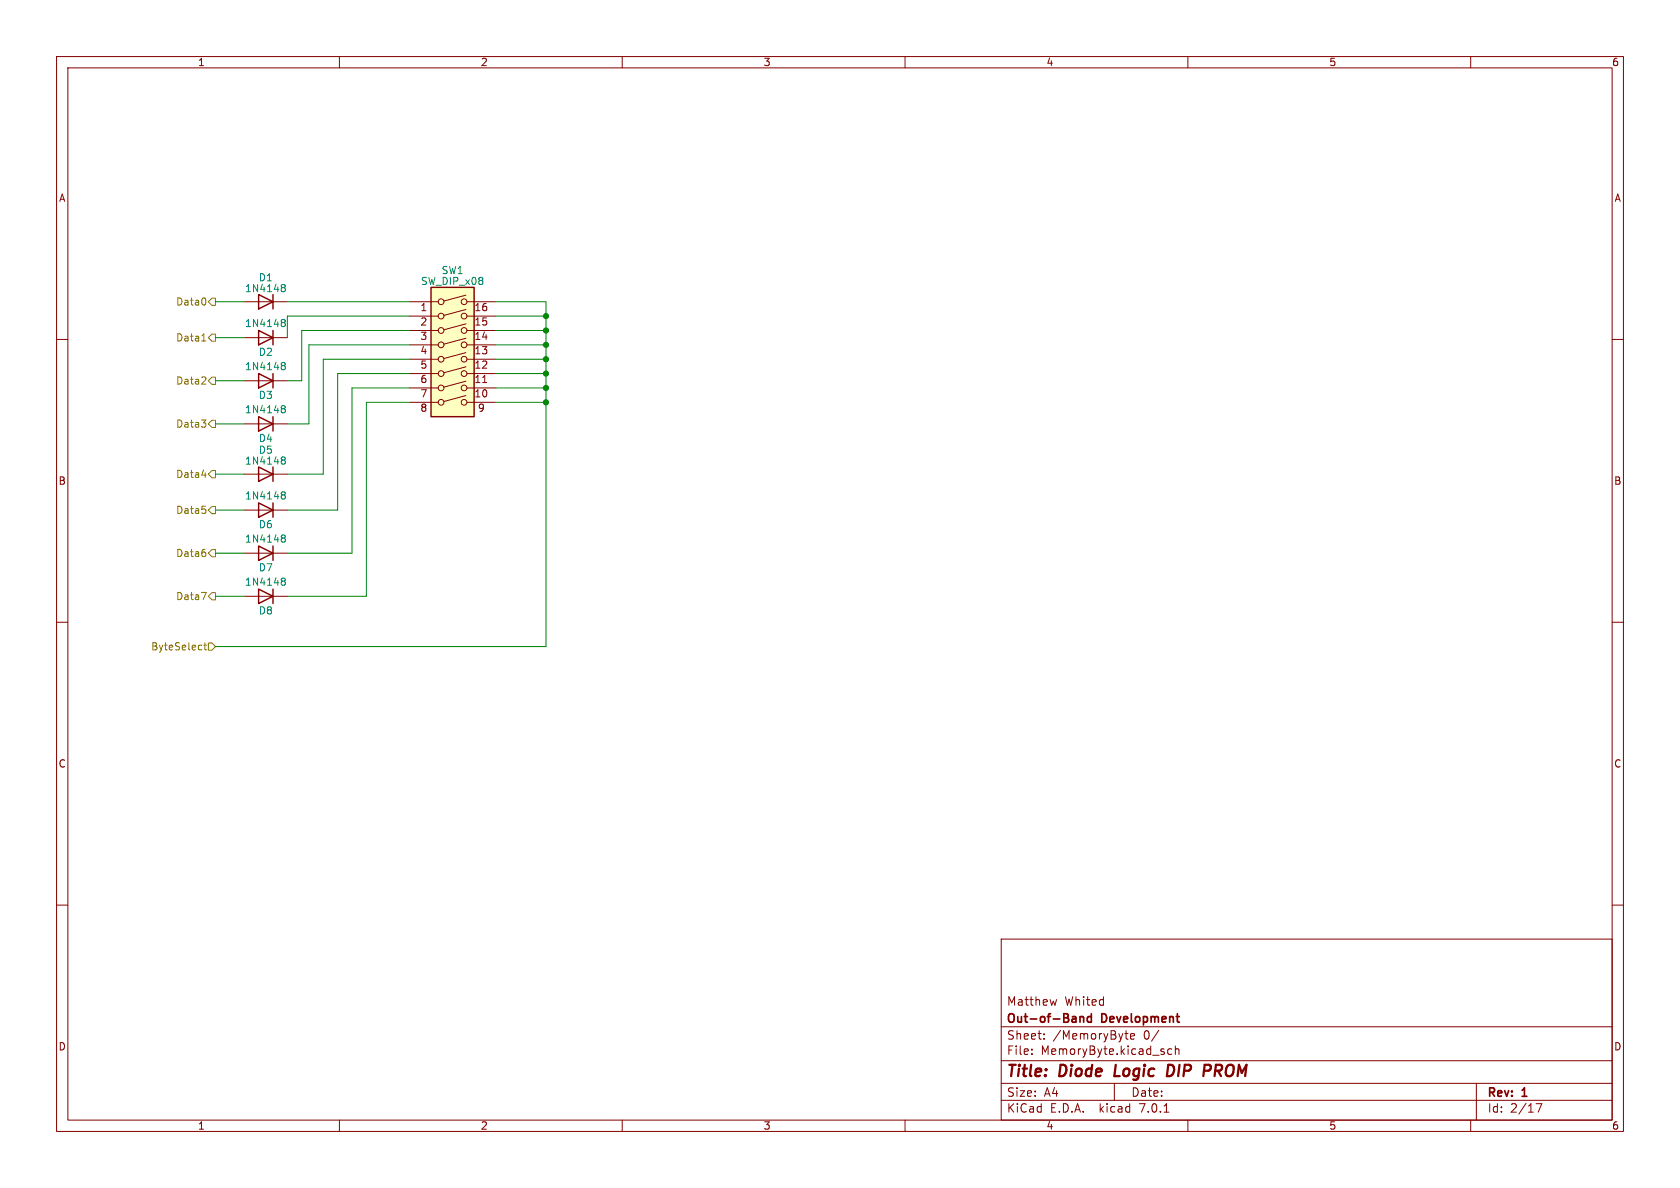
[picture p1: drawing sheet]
<svg xmlns="http://www.w3.org/2000/svg" width="297mm" height="210mm" viewBox="0 0 297 210" stroke-linecap="round" stroke-linejoin="round" font-family="sans-serif">
<g fill="none" stroke="#840000" stroke-width=".18">
<path d="M10 10h277v190h-277zM12 12h273v186h-273zM60 10v2M110 10v2M160 10v2M210 10v2M260 10v2M10 60h2M43.2 53.3h7.6M43.2 59.7h7.6M72.4 53.3h5.1M72.4 58.4h5.1"/>
<path d="M72.4 55.9h5.1M82.4 59.8l-3.9 1M82.4 57.3l-3.9 1M82.4 54.7l-3.9 1.1M82.4 52.2l-3.9 1M82.5 53.3h5.1M82.5 58.4h5.1M82.5 55.9h5.1M285 60h2M43.2 74.9h7.6M43.2 67.3h7.6M72.4 68.6h5.1"/>
<path d="M72.4 66h5.1M72.4 63.5h5.1M72.4 61h5.1M72.4 71.1h5.1M82.4 69.9l-3.9 1.1M82.4 67.4l-3.9 1M82.4 64.8l-3.9 1.1M82.4 62.3l-3.9 1.1M82.5 68.6h5.1M82.5 66h5.1M82.5 63.5h5.1M82.5 61h5.1"/>
<path d="M82.5 71.1h5.1M85.3 67.6h.8M43.2 83.8h7.6M43.2 97.8h7.6M43.2 90.2h7.6M10 110h2M43.2 105.4h7.6M285 110h2M10 160h2M285 160h2M177 166h108v32h-108zM186.8 176.7l-.3 1"/>
<path d="M60 198v2M110 198v2M160 198v2M177 194.5h108M177 191.5h108M177 187.5h108M177 181.5h108M182.4 186.3v.1M182.4 185.5v.1M184.6 183.6v.1M184.6 182.8v.1M197 191.5v3"/>
<path d="M198.9 182.7h.5M199.1 183.5l.3 .2M199.9 183.2l.7-.1-.1-.3-.4-.1-.2 .2v.7h.6M204.9 182.1l-1.3 2M205.8 196.6h.8M207.1 185.5l-.4-.1-.3 .3v.4l.2 .2h.5M207.8 185.5l.2-.1 .4 .1v.9M207.8 184.9v1.5M210 198v2M260 198v2M261 191.5v6.5M271.6 195.1h1l-.7 1.5"/>
<circle cx="78" cy="55.9" r=".51"/>
<circle cx="78" cy="53.3" r=".51"/>
<circle cx="78" cy="58.4" r=".51"/>
<circle cx="82" cy="53.3" r=".51"/>
<circle cx="82" cy="58.4" r=".51"/>
<circle cx="82" cy="55.9" r=".51"/>
<circle cx="78" cy="68.6" r=".51"/>
<circle cx="78" cy="71.1" r=".51"/>
<circle cx="78" cy="66" r=".51"/>
<circle cx="78" cy="63.5" r=".51"/>
<circle cx="78" cy="61" r=".51"/>
<circle cx="82" cy="66" r=".51"/>
<circle cx="82" cy="63.5" r=".51"/>
<circle cx="82" cy="61" r=".51"/>
<circle cx="82" cy="71.1" r=".51"/>
<circle cx="82" cy="68.6" r=".51"/>
</g>
<path d="M207 188.2h-.5l-.2 2 .8-.1M213 188.2l.9 .1M213.9 189.1l-.3 .2h-.8" fill="none" stroke="#840000" stroke-width=".4"/>
<path d="M190.9 179.7v1M190.9 179.8l.2-.1 .4 .1 .1 .9M192.9 179.8l-.4-.1-.3 .3v.4l.2 .2h.5M192.9 179.2v1.5" fill="none" stroke="#840000" stroke-width=".3"/>
<path d="M76.2 50.8h7.6v22.9h-7.6z" fill="#ffffc2" stroke="#ffffc2" stroke-width=".18"/>
<g fill="none" stroke="#840000" stroke-width=".25">
<path d="M45.7 58.4l2.6 1.3-2.6 1.3zM45.7 52.1l2.6 1.2-2.6 1.3zM48.3 52.1v2.5M48.3 58.4v2.6M76.2 50.8h7.6v22.9h-7.6zM45.7 73.7l2.6 1.2-2.6 1.3zM45.7 66l2.6 1.3-2.6 1.3zM48.3 66v2.6M48.3 73.7v2.5M45.7 82.6l2.6 1.2-2.6 1.3zM45.7 96.5l2.6 1.3-2.6 1.3zM45.7 88.9l2.6 1.3-2.6 1.2z"/>
<path d="M48.3 82.6v2.5M48.3 88.9v2.5M48.3 96.5v2.6M45.7 104.1l2.6 1.3-2.6 1.3zM48.3 104.1v2.6"/>
</g>
<g fill="none" stroke="#008484" stroke-width=".18">
<path d="M50 56.5h.2l.2 .2-.2 .3M50 50.3l.3 .1 .1 .1-.2 .3M50 57h.2M50 50.8h.2M50.2 50.8l.2 .3v.2l-.2 .3h-.2M50.2 57l.2 .3v.2l-.2 .2h-.2M50 64.1h.2l.2 .2-.2 .3M50 71.7h.2l.2 .2-.2 .4M50 72.3h.2M50 64.6h.2M50.2 64.6l.2 .3v.2l-.2 .3h-.2M50.2 72.3l.2 .2v.2l-.2 .3h-.2"/>
<path d="M50 80.8h.3l.1 .2-.2 .3M50 86.9h.2l.2 .3-.2 .3M50 94.6h.2l.2 .2-.2 .3M50 81.3h.2M50 95.1h.2M50 87.5h.2M50.2 81.3l.2 .3v.2l-.2 .2h-.2M50.2 87.5l.2 .2v.3l-.2 .2h-.2M50.2 95.1l.2 .3v.2l-.2 .2h-.2M50 102.2h.2l.2 .2-.2 .3M50 102.7h.2M50.2 102.7l.2 .3v.2l-.2 .3h-.2"/>
</g>
<g fill="none" stroke="#848400" stroke-width=".18">
<path d="M35.9 59.2l.1-.2v1.3M36.3 52.8l.1 .3-.1 .7M37.5 52.7h.6v1.3h-.6l-.7-.7zM37.5 59.1h.6v1.2h-.6l-.7-.6zM35.6 74.2h.8l-.4 .5M35.7 60.3h.7M36.2 66.6l.2 .3-.1 .3-.7 .7h.8M36.3 74.8l.1 .2-.1 .5M37.5 66.7h.6v1.2h-.6l-.7-.6zM37.5 74.3h.6v1.3h-.6l-.7-.7zM35.7 84h.8M35.7 89.5h.6"/>
<path d="M36.2 90l.2 .2v.3l-.2 .3M36.3 97.7l.1 .1-.1 .5M36.8 83.8l.7-.6h.6v1.3h-.6zM37.5 97.2h.6v1.2h-.6l-.7-.6zM37.5 89.5h.6v1.3h-.6l-.7-.6zM35.6 114l.1 .1M35.6 104.7h.9l-.6 1.3M35.7 114.8l-.1 .1M36 114h.5M36.2 113.6v1.1l.3 .2M36.8 113.7h.7l.6 .6-.6 .6h-.7zM37.5 104.8h.6v1.2h-.6l-.7-.6z"/>
</g>
<g fill="none" stroke="#008400" stroke-width=".18">
<path d="M38.1 53.3h5.1M38.1 59.7h5.1M50.8 53.3h21.6M72.4 55.9h-21.6v3.8M72.4 58.4h-19.1v8.9h-2.5M87.6 53.3h8.9v61h-58.4M87.6 55.9h8.9M87.6 58.4h8.9M38.1 74.9h5.1M38.1 67.3h5.1M72.4 71.1h-7.6v34.3h-14M72.4 66h-12.7v24.2h-8.9"/>
<path d="M72.4 68.6h-10.2v29.2h-11.4M72.4 61h-17.8v13.9h-3.8M72.4 63.5h-15.3v20.3h-6.3M87.6 71.1h8.9M87.6 66h8.9M87.6 68.6h8.9M87.6 61h8.9M87.6 63.5h8.9M38.1 90.2h5.1M38.1 97.8h5.1M38.1 83.8h5.1M38.1 105.4h5.1"/>
</g>
<g fill="#008400" stroke="#008400" stroke-width=".18">
<circle cx="96.5" cy="58.4" r=".46"/>
<circle cx="96.5" cy="63.5" r=".46"/>
<circle cx="96.5" cy="61" r=".46"/>
<circle cx="96.5" cy="71.1" r=".46"/>
<circle cx="96.5" cy="66" r=".46"/>
<circle cx="96.5" cy="68.6" r=".46"/>
<circle cx="96.5" cy="55.9" r=".46"/>
</g>
<g font-size="2.8" fill="#840000">
<text x="178" y="190.8">Title:</text>
<text x="187.4" y="190.8">Diode</text>
<text x="197.7" y="190.8">Logic</text>
<text x="207.6" y="190.8">DIP</text>
<text x="214.7" y="190.8">PROM</text>
</g>
<g font-size="2.1" fill="#840000">
<text x="178" y="177.9">Matthew</text>
<text x="188.2" y="177.9">Whited</text>
<text x="178" y="183.9">Sheet:</text>
<text x="178" y="181.1">Out-of-Band</text>
<text x="186.2" y="183.9">/MemoryByte</text>
<text x="194.9" y="181.1">Development</text>
<text x="202.2" y="183.9">0/</text>
<text x="178" y="186.6">File:</text>
<text x="184" y="186.6">MemoryByte.kicad_sch</text>
<text x="178" y="196.8">KiCad</text>
<text x="178" y="194">Size:</text>
<text x="184.6" y="194">A4</text>
<text x="185.7" y="196.8">E.D.A.</text>
<text x="194.4" y="196.8">kicad</text>
<text x="200" y="194">Date:</text>
<text x="201.5" y="196.8">7.0.1</text>
<text x="263" y="194.2">Rev:</text>
<text x="263" y="196.8">Id:</text>
<text x="267" y="196.8">2/17</text>
<text x="269.2" y="194.2">1</text>
</g>
<g font-size="1.8" fill="#840000">
<text x="35" y="11.8">1</text>
<text x="85" y="11.8">2</text>
<text x="135" y="11.8">3</text>
<text x="185" y="11.8">4</text>
<text x="235" y="11.8">5</text>
<text x="285" y="11.8">6</text>
<text x="10.4" y="35.8">A</text>
<text x="285.4" y="35.8">A</text>
<text x="74.3" y="55.2">1</text>
<text x="74.3" y="57.8">2</text>
<text x="83.8" y="57.8">15</text>
<text x="83.8" y="55.2">16</text>
<text x="74.3" y="60.3">3</text>
<text x="74.3" y="62.9">4</text>
<text x="74.3" y="65.4">5</text>
<text x="83.8" y="65.4">12</text>
<text x="83.8" y="62.9">13</text>
<text x="83.8" y="60.3">14</text>
<text x="74.3" y="67.9">6</text>
<text x="74.3" y="70.5">7</text>
<text x="83.8" y="70.5">10</text>
<text x="83.8" y="67.9">11</text>
<text x="74.3" y="73">8</text>
<text x="84.4" y="73">9</text>
<text x="10.3" y="85.8">B</text>
<text x="285.3" y="85.8">B</text>
<text x="10.3" y="135.8">C</text>
<text x="285.3" y="135.8">C</text>
<text x="10.3" y="185.8">D</text>
<text x="285.3" y="185.8">D</text>
<text x="35" y="199.8">1</text>
<text x="85" y="199.8">2</text>
<text x="135" y="199.8">3</text>
<text x="185" y="199.8">4</text>
<text x="235" y="199.8">5</text>
<text x="285" y="199.8">6</text>
</g>
<g font-size="1.8" fill="#008484">
<text x="43.2" y="51.8">1N4148</text>
<text x="45.7" y="49.9">D1</text>
<text x="74.4" y="50.5">SW_DIP_x08</text>
<text x="78" y="48.6">SW1</text>
<text x="43.2" y="58">1N4148</text>
<text x="43.2" y="65.6">1N4148</text>
<text x="45.7" y="63.1">D2</text>
<text x="45.7" y="70.7">D3</text>
<text x="43.2" y="73.2">1N4148</text>
<text x="43.2" y="82.3">1N4148</text>
<text x="45.7" y="78.3">D4</text>
<text x="45.7" y="80.4">D5</text>
<text x="43.2" y="88.5">1N4148</text>
<text x="45.7" y="93.5">D6</text>
<text x="43.2" y="96.1">1N4148</text>
<text x="45.7" y="101.2">D7</text>
<text x="43.2" y="103.7">1N4148</text>
<text x="45.7" y="108.8">D8</text>
</g>
<g font-size="1.8" fill="#848400">
<text x="31" y="54.2">Data0</text>
<text x="31" y="60.5">Data1</text>
<text x="31" y="68.1">Data2</text>
<text x="31" y="75.8">Data3</text>
<text x="31" y="84.6">Data4</text>
<text x="31" y="91">Data5</text>
<text x="31" y="98.6">Data6</text>
<text x="31" y="106.2">Data7</text>
<text x="26.6" y="115.1">ByteSelect</text>
</g>
</svg>
